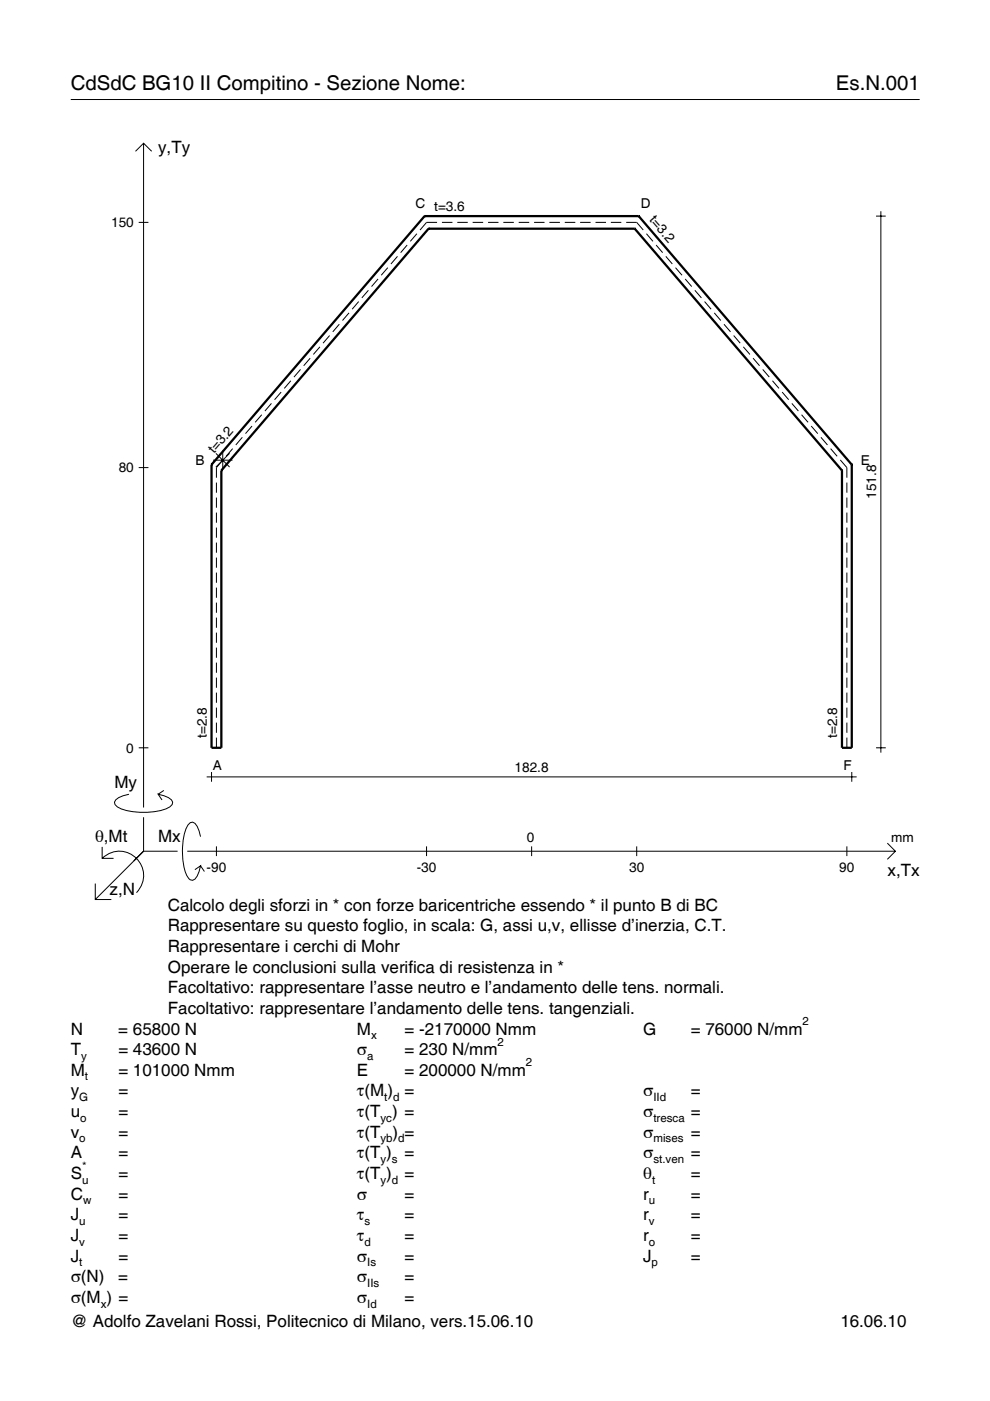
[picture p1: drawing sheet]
<svg xmlns="http://www.w3.org/2000/svg" width="210mm" height="297mm" viewBox="0 0 210 297" stroke-linecap="round" stroke-linejoin="round" font-family="sans-serif">
<g fill="none" stroke="#000" stroke-width=".21">
<path d="M15 21.1h180M28.7 32.1l1.7-1.7 1.8 1.7M30.4 30.4v140.8M29.4 47.1h2.1M80.2 59.1l-1.4 1.7M82.2 56.7l-1.4 1.7M84.3 54.3l-1.4 1.7M86.3 51.9l-1.4 1.7M88.4 49.5l-1.4 1.7M92.7 47.1h-2.3l-1.3 1.7M93.7 47.1h2.2M97 47.1h2.2"/>
<path d="M100.2 47.1h2.2M103.5 47.1h2.2M106.7 47.1h2.2M110 47.1h2.2M113.2 47.1h2.3M116.5 47.1h2.2M119.7 47.1h2.3M123 47.1h2.2M126.3 47.1h2.2M129.5 47.1h2.2M132.8 47.1h2.2l1.4 1.7M137.1 49.5l1.3 1.7"/>
<path d="M139.1 51.9l1.4 1.7M141.2 54.3l1.3 1.7M143.2 56.7l1.4 1.7M145.3 59.1l1.4 1.7M185.7 45.8h2.1M186.8 44.8v114.8M63.7 78.3l-1.4 1.6M65.8 75.9l-1.4 1.6M67.8 73.5l-1.4 1.6M69.9 71.1l-1.4 1.7M71.9 68.7l-1.3 1.7M74 66.3l-1.4 1.7"/>
<path d="M76 63.9l-1.3 1.7M78.1 61.5l-1.4 1.7M147.3 61.5l1.4 1.7M149.4 63.9l1.4 1.7M151.4 66.3l1.4 1.7M153.5 68.7l1.4 1.7M155.6 71.1l1.3 1.7M157.6 73.5l1.4 1.6M159.7 75.9l1.3 1.6M161.7 78.3l1.4 1.6M29.4 99.1h2.1M45.2 97.6h4.1"/>
<path d="M45.8 96.1l2.9 2.9M47.2 95.5v4.1M47.3 97.5l-1.4 1.6v2.2M48.7 96.1l-2.9 2.9M49.3 95.1l-1.4 1.6M51.4 92.7l-1.4 1.6M53.4 90.3l-1.4 1.6M55.5 87.9l-1.4 1.6M57.5 85.5l-1.3 1.6M59.6 83.1l-1.4 1.6M61.7 80.7l-1.4 1.6M163.8 80.7l1.4 1.6"/>
<path d="M165.8 83.1l1.4 1.6M167.9 85.5l1.4 1.6M169.9 87.9l1.4 1.6M172 90.3l1.4 1.6M174.1 92.7l1.3 1.6M176.1 95.1l1.4 1.6M178.2 97.5l1.4 1.6v2.2M45.9 102.3v2.2M45.9 105.5v2.1M45.9 108.7v2.1M45.9 111.9v2.1M45.9 115v2.2"/>
<path d="M45.9 118.2v2.2M179.6 102.3v2.2M179.6 105.5v2.1M179.6 108.7v2.1M179.6 111.9v2.1M179.6 115v2.2M179.6 118.2v2.2M45.9 121.4v2.2M45.9 124.6v2.1M45.9 127.8v2.1M45.9 130.9v2.2M45.9 134.1v2.2"/>
<path d="M45.9 137.3v2.2M179.6 121.4v2.2M179.6 124.6v2.1M179.6 127.8v2.1M179.6 130.9v2.2M179.6 134.1v2.2M179.6 137.3v2.2M29.4 158.5h2.1M45.9 140.5v2.1M45.9 143.7v2.1M45.9 146.8v2.2M45.9 150v2.2"/>
<path d="M45.9 153.2v2.2M45.9 156.4v2.1M179.6 140.5v2.1M179.6 143.7v2.1M179.6 146.8v2.2M179.6 150v2.2M179.6 153.2v2.2M179.6 156.4v2.1M185.7 158.5h2.1M21.7 179.6v2.4h2.4M27.3 168.4a3.6 3.6 0 0 0-3 1.7l.1 .5a5.6 5.6 0 0 0 3.8 1.5 13.4 13.4 0 0 0 7.8-1l.5-.5 .1-.5a3.6 3.6 0 0 0-3.1-1.7l.8 1.2M30.4 173.3v7.2"/>
<path d="M34.7 167.6l-1.2 .8M42.5 177.4a3.6 3.6 0 0 0-1.7-3.1l-.5 .1a5.7 5.7 0 0 0-1.5 3.8 13.9 13.9 0 0 0 1.1 7.9l.4 .4 .5 .1a3.6 3.6 0 0 0 1.7-3l-1.2 .8M43.8 164.7h137.8M44.8 163.7v2M45.9 179.4v2.1M90.4 179.4v2.1M112.7 179.4v2.1M135 179.4v2.1M179.6 179.4v2.1M180.6 163.7v2M188.1 178.8l1.7 1.7-1.7 1.7M20.2 187.3v3.4h3.4"/>
<path d="M21.7 182a5.1 5.1 0 0 1 7.2 0 5.1 5.1 0 0 1 0 7.3M30.4 180.5l-10.2 10.2M30.4 180.5h7.2M39.7 180.5h150.1M42.5 183.6l.8 1.2"/>
</g>
<g fill="none" stroke="#000" stroke-width=".48">
<path d="M90 45.8h.1M90 45.8l-45.2 52.7M90 45.8h45.4M90.9 48.5h.1M90.9 48.5l-44 51.2M90.9 48.5h43.7M134.6 48.5h.1M134.6 48.5l43.9 51.2M135.4 45.8h.1M135.4 45.8l45.2 52.7M44.8 98.5h.1M44.8 98.5v60h2.1v-58.8"/>
<path d="M46.9 99.7h.1M178.5 99.7h.1M180.6 98.5h.1M180.6 98.5v60h-2.1v-58.8"/>
</g>
<g font-size="4.3">
<text x="15" y="19">CdSdC BG10 II Compitino - Sezione Nome:</text>
<text x="177.2" y="19">Es.N.001</text>
</g>
<g font-size="3.6">
<text x="33.5" y="32.4">y,Ty</text>
<text x="24.3" y="167.1">My</text>
<text x="20.1" y="178.4">θ,Mt</text>
<text x="33.5" y="178.4">Mx</text>
<text x="188.2" y="185.6">x,Tx</text>
<text x="23.2" y="189.7">z,N</text>
<text x="35.6" y="193.1">Calcolo degli sforzi in * con forze baricentriche essendo * il punto B di BC</text>
<text x="35.6" y="197.5">Rappresentare su questo foglio, in scala: G, assi u,v, ellisse d’inerzia, C.T.</text>
<text x="35.6" y="201.8">Rappresentare i cerchi di Mohr</text>
<text x="35.6" y="206.2">Operare le conclusioni sulla verifica di resistenza in *</text>
<text x="35.6" y="210.6">Facoltativo: rappresentare l’asse neutro e l’andamento delle tens. normali.</text>
<text x="35.6" y="215">Facoltativo: rappresentare l’andamento delle tens. tangenziali.</text>
<text x="15" y="219.3">N</text>
<text x="25.1" y="219.3">= 65800 N</text>
<text x="75.7" y="219.3">M</text>
<text x="85.8" y="219.3">= -2170000 Nmm</text>
<text x="136.4" y="219.3">G</text>
<text x="146.5" y="219.3">= 76000 N/mm</text>
<text x="15" y="223.7">T</text>
<text x="25.1" y="223.7">= 43600 N</text>
<text x="75.7" y="223.7">σ</text>
<text x="85.8" y="223.7">= 230 N/mm</text>
<text x="15" y="228.1">M</text>
<text x="15" y="232.5">y</text>
<text x="25.1" y="228.1">= 101000 Nmm</text>
<text x="25.1" y="232.5">=</text>
<text x="75.7" y="228.1">E</text>
<text x="75.7" y="232.5">τ(M ) =</text>
<text x="85.8" y="228.1">= 200000 N/mm</text>
<text x="136.4" y="232.5">σ</text>
<text x="146.5" y="232.5">=</text>
<text x="15" y="236.8">u</text>
<text x="25.1" y="236.8">=</text>
<text x="75.7" y="236.8">τ(T ) =</text>
<text x="136.4" y="236.8">σ</text>
<text x="146.5" y="236.8">=</text>
<text x="15" y="241.2">v</text>
<text x="15" y="245.6">A</text>
<text x="25.1" y="241.2">=</text>
<text x="25.1" y="245.6">=</text>
<text x="75.7" y="245.6">τ(T )</text>
<text x="75.7" y="241.2">τ(T</text>
<text x="83.3" y="241.2">) =</text>
<text x="85.8" y="245.6">=</text>
<text x="136.4" y="241.2">σ</text>
<text x="136.4" y="245.6">σ</text>
<text x="146.5" y="241.2">=</text>
<text x="146.5" y="245.6">=</text>
<text x="15" y="250">S</text>
<text x="25.1" y="250">=</text>
<text x="75.7" y="250">τ(T )</text>
<text x="85.8" y="250">=</text>
<text x="136.4" y="250">θ</text>
<text x="146.5" y="250">=</text>
<text x="15" y="254.3">C</text>
<text x="25.1" y="254.3">=</text>
<text x="75.7" y="254.3">σ</text>
<text x="85.8" y="254.3">=</text>
<text x="136.4" y="254.3">r</text>
<text x="146.5" y="254.3">=</text>
<text x="15" y="258.7">J</text>
<text x="15" y="263.1">J</text>
<text x="25.1" y="258.7">=</text>
<text x="25.1" y="263.1">=</text>
<text x="75.7" y="258.7">τ</text>
<text x="75.7" y="263.1">τ</text>
<text x="85.8" y="258.7">=</text>
<text x="85.8" y="263.1">=</text>
<text x="136.4" y="258.7">r</text>
<text x="136.4" y="263.1">r</text>
<text x="146.5" y="258.7">=</text>
<text x="146.5" y="263.1">=</text>
<text x="15" y="267.5">J</text>
<text x="25.1" y="267.5">=</text>
<text x="75.7" y="267.5">σ</text>
<text x="85.8" y="267.5">=</text>
<text x="136.4" y="267.5">J</text>
<text x="146.5" y="267.5">=</text>
<text x="15" y="271.8">σ(N)</text>
<text x="25.1" y="271.8">=</text>
<text x="75.7" y="271.8">σ</text>
<text x="85.8" y="271.8">=</text>
<text x="15" y="276.2">σ(M ) =</text>
<text x="15" y="281.4">@ Adolfo Zavelani Rossi, Politecnico di Milano, vers.15.06.10</text>
<text x="75.7" y="276.2">σ</text>
<text x="85.8" y="276.2">=</text>
<text x="178.2" y="281.4">16.06.10</text>
</g>
<g font-size="2.9">
<text x="88.1" y="44.2">C t=3.6</text>
<text x="135.9" y="44.2">D</text>
<text x="137.5" y="46.7" transform="rotate(49 137.5 46.7)">t=3.2</text>
<text x="23.6" y="48.1">150</text>
<text x="25.2" y="100.1">80</text>
<text x="41.4" y="98.5">B</text>
<text x="45.4" y="96.3" transform="rotate(-49 45.4 96.3)">t=3.2</text>
<text x="182.5" y="98.5">E</text>
<text x="185.7" y="105.8" transform="rotate(-90 185.7 105.8)">151.8</text>
<text x="26.8" y="159.5">0</text>
<text x="43.8" y="156.5" transform="rotate(-90 43.8 156.5)">t=2.8</text>
<text x="177.5" y="156.5" transform="rotate(-90 177.5 156.5)">t=2.8</text>
<text x="45.1" y="163.2">A</text>
<text x="109.1" y="163.7">182.8</text>
<text x="178.8" y="163.2">F</text>
<text x="111.7" y="178.4">0</text>
<text x="189" y="178.4">mm</text>
<text x="43.8" y="184.9">-90</text>
<text x="88.4" y="184.9">-30</text>
<text x="133.4" y="184.9">30</text>
<text x="178" y="184.9">90</text>
</g>
<g font-size="2.4">
<text x="78.7" y="220.3">x</text>
<text x="105.5" y="221.7">2</text>
<text x="170.2" y="217.3">2</text>
<text x="17.2" y="224.7">y</text>
<text x="77.9" y="224.7">a</text>
<text x="111.5" y="226.1">2</text>
<text x="16.8" y="233.5">G</text>
<text x="18" y="229.1">t</text>
<text x="81.5" y="233.5">t d</text>
<text x="138.5" y="233.5">IId</text>
<text x="17" y="237.8">o</text>
<text x="80.7" y="237.8">yc</text>
<text x="138.5" y="237.8">tresca</text>
<text x="16.8" y="242.2">o</text>
<text x="80.7" y="242.2">yb d</text>
<text x="138.5" y="242.2">mises</text>
<text x="17.4" y="251">u</text>
<text x="17.4" y="248">*</text>
<text x="80.7" y="246.6">y s</text>
<text x="80.7" y="251">y d</text>
<text x="138.2" y="251">t</text>
<text x="138.5" y="246.6">st.ven</text>
<text x="17.6" y="255.3">w</text>
<text x="137.6" y="255.3">u</text>
<text x="16.8" y="259.7">u</text>
<text x="77.3" y="259.7">s</text>
<text x="137.6" y="259.7">v</text>
<text x="16.8" y="264.1">v</text>
<text x="16.8" y="268.5">t</text>
<text x="77.3" y="264.1">d</text>
<text x="77.9" y="268.5">Is</text>
<text x="137.6" y="264.1">o</text>
<text x="138.2" y="268.5">p</text>
<text x="77.9" y="272.8">IIs</text>
<text x="21.4" y="277.2">x</text>
<text x="77.9" y="277.2">Id</text>
</g>
</svg>
